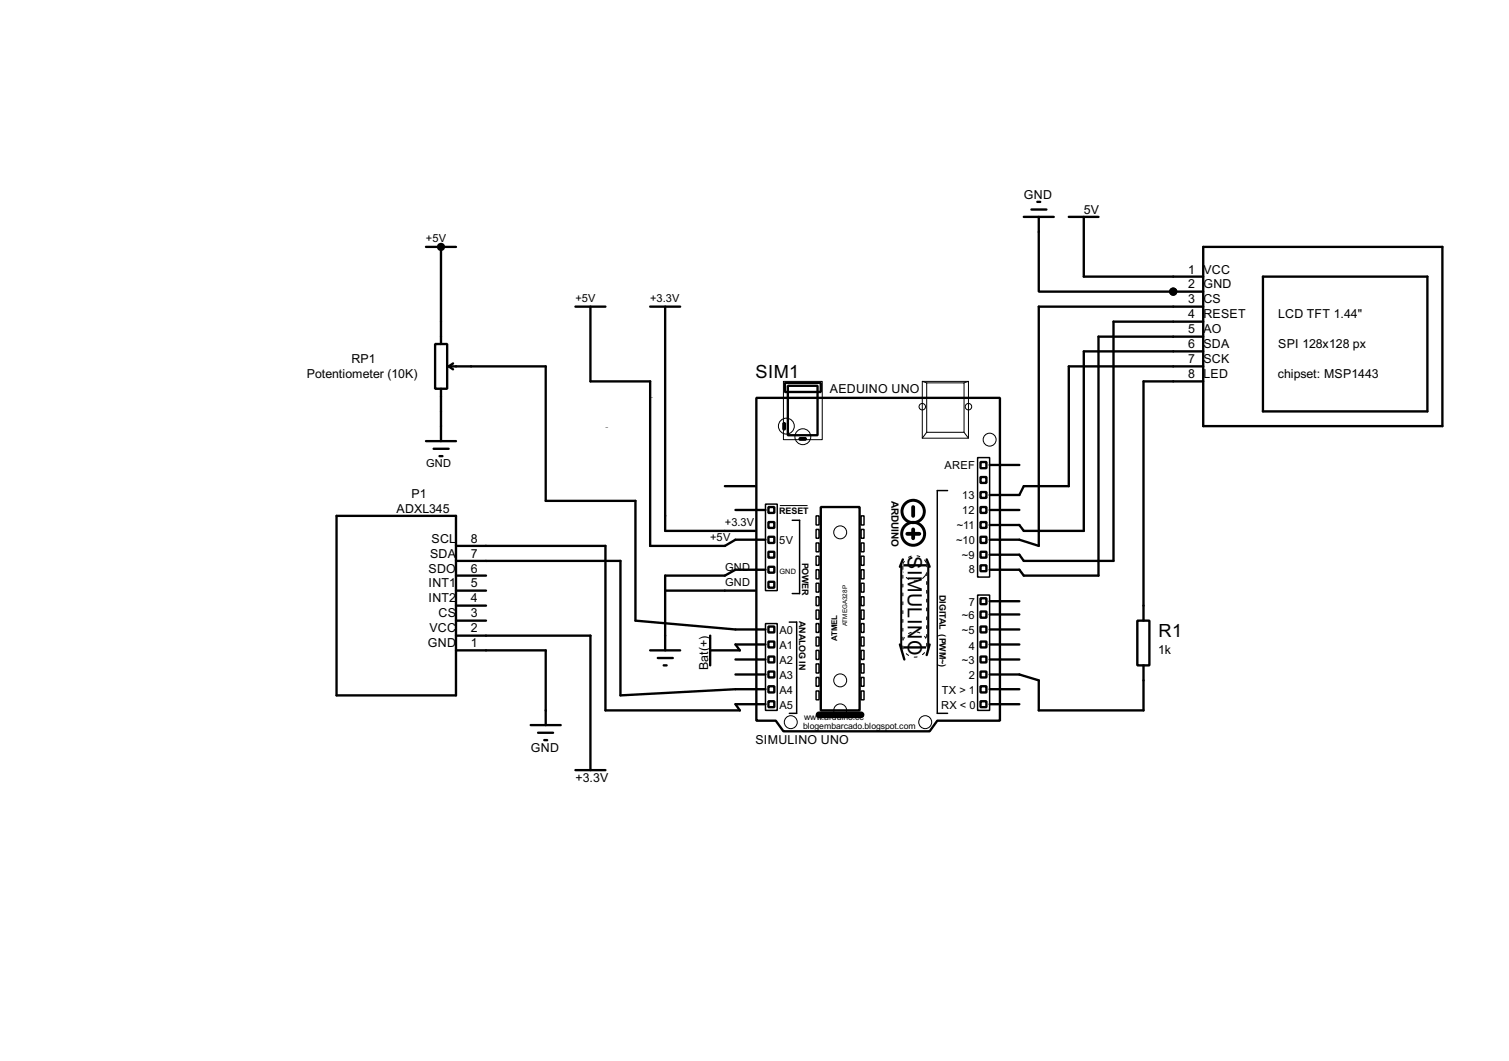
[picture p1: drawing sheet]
<svg xmlns="http://www.w3.org/2000/svg" width="256mm" height="180mm" viewBox="0 0 256 180" stroke-linecap="round" stroke-linejoin="round" font-family="sans-serif">
<g fill="none" stroke="#000" stroke-width=".4">
<path d="M174 36.9h5.1M175.3 35.6h2.6M176.3 34.3h.5M176.6 36.9v12.7h27.9M181.7 36.9h5M184.2 36.9v10.1h20.3M72.4 42h5.1M74 58.5h2v7.6h-2zM75 42v16.5M97.8 52.1h5.1M100.4 52.1v12.7h10.1v28h12.7l1.8-1.1h5.1M110.5 52.1h5.1"/>
<path d="M113.1 52.1v38.1h15.2M204.5 57.2h-17.8v40.6h-12.7l-.7-1h-5.1M204.5 54.7h-15.2v40.6h-15.3l-.7-1h-5.1M204.5 52.1h-27.9v40.7l-3.3-1.1h-5.1M204.5 59.7h-20.3v30.5h-10.2l-.7-1h-5.1M204.5 42h40.7v30.4h-40.7zM214.7 47h27.9v22.9h-27.9zM72.4 75h5.1M73.7 76.3h2.6M74.7 77.5h.5M75 66.1v8.9M76.3 62.3h16.5v22.8h15.2v20.4l17 1.5h5.1"/>
<path d="M76.3 62.3l.7 .5M77 61.8l-.7 .5M128.6 67.6h41.4v54.9h-10.7l-1.3 1.8h-24.8l-1.3-1.8h-3.3zM133.2 71.9h.2v1.1h-.2zM133.4 65.1h6.1v1.5h-6.1zM133.9 65.6h5.1v8.4h-5.1zM135.9 74.5h1.1v.2h-1.1zM166.7 78.5h1v1.1h-1zM168.2 79h5.1M204.5 62.3h-22.8v20.3h-7.7l-.7 1.5h-5.1M204.5 64.8h-10.1v40.7M57.2 87.7h20.3v30.5h-20.3z"/>
<path d="M77.5 92.8h25.4v27.9h22.9l-.8-1h5.1M77.5 95.3h28v22.9l19.5-1.1h5.1M77.5 97.8h5.1M123.2 82.6h5.1M125 86.7h5.1M130.1 96.8h-5.1l-1.8 1h-10.1v12.7M130.6 86.2h1v1h-1zM130.6 88.7h1v1h-1zM130.6 91.2h1v1.1h-1zM130.6 93.8h1v1h-1zM130.6 96.3h1v1h-1zM130.6 98.9h1v1h-1z"/>
<path d="M139.5 86.2h6.6v34.5h-6.6zM153.2 96.1h4.6v13.9h-4.6zM153.5 95.1l-.5 1.2M157.5 95.1l.5 1.2M166.7 83.6h1v1h-1zM166.7 86.2h1v1h-1zM166.7 88.7h1v1h-1zM166.7 91.2h1v1.1h-1zM166.7 93.8h1v1h-1zM166.7 96.1h1v1h-1zM166.7 81.1h1v1h-1zM168.2 86.7h5.1"/>
<path d="M77.5 100.4h5.1M77.5 102.9h5.1M77.5 105.5h5.1M77.5 108h22.9v22.9M77.5 110.5h15.3v12.7M110.5 110.5h5.1M111.8 111.8h2.6M112.8 113.1h.5M113.1 100.4h15.2M120.7 108v5.1M125 114.6h5.1M125 112.1h5.1"/>
<path d="M130.1 109.5h-5.1l.8 1h-5.1M130.6 106.5h1v1h-1zM130.6 109h1v1h-1zM130.6 111.6h1v1h-1zM130.6 114.1h1v1h-1zM130.6 116.6h1v1.1h-1zM130.6 119.2h1v1h-1zM153 109.5l.7 2.6M158 109.5l-.5 1.8M166.7 101.7h1v1h-1zM166.7 103.9h1v1.1h-1zM166.7 106.5h1v1h-1z"/>
<path d="M166.7 109h1v1h-1zM166.7 111.6h1v1h-1zM166.7 114.1h1v1h-1zM166.7 116.6h1v1.1h-1zM166.7 119.2h1v1h-1zM168.2 119.7h5.1M168.2 117.1h5.1M168.2 112.1h5.1M168.2 109.5h5.1M168.2 107h5.1M168.2 104.4h5.1M168.2 102.2h5.1"/>
<path d="M193.3 105.5h2.1v7.6h-2.1zM194.4 113.1v7.6h-17.8v-5.1l-3.3-1h-5.1M90.2 123.2h5.1M91.5 124.5h2.5M92.5 125.8h.5M97.8 130.9h5.1"/>
</g>
<circle cx="199.4" cy="49.6" r=".2" fill="#000"/>
<g fill="none" stroke="#000" stroke-width=".25">
<path d="M166.2 77.8h2v20.3h-2zM130.1 85.7h2v14.7h-2zM134.7 88.4h1.2v12.5h-1.2M138.7 87.7h.5v1.5h-.5zM138.7 90h.5v1.5h-.5zM138.7 92.3h.5v1.5h-.5zM138.7 94.5h.5v1.6h-.5zM138.7 96.8h.5v1.6h-.5zM138.7 99.1h.5v1.5h-.5zM146.4 87.7h.5v1.5h-.5zM146.4 90h.5v1.5h-.5zM146.4 92.3h.5v1.5h-.5z"/>
<path d="M146.4 94.5h.5v1.6h-.5zM146.4 96.8h.5v1.6h-.5zM146.4 99.1h.5v1.5h-.5zM161.1 83.4h-1.8v37.8h1.8M130.1 106h2v14.7h-2zM134.2 105.7h1.2v15.5h-1.2M138.7 101.4h.5v1.5h-.5zM138.7 103.7h.5v1.5h-.5zM138.7 106h.5v1.5h-.5zM138.7 108.3h.5v1.5h-.5zM138.7 110.5h.5v1.6h-.5zM138.7 112.8h.5v1.6h-.5z"/>
<path d="M138.7 115.1h.5v1.5h-.5zM138.7 117.4h.5v1.5h-.5zM146.4 101.4h.5v1.5h-.5zM146.4 103.7h.5v1.5h-.5zM146.4 106h.5v1.5h-.5zM146.4 108.3h.5v1.5h-.5zM146.4 110.5h.5v1.6h-.5zM146.4 112.8h.5v1.6h-.5zM146.4 115.1h.5v1.5h-.5zM146.4 117.4h.5v1.5h-.5zM166.2 101.1h2v19.6h-2z"/>
</g>
<g fill="none" stroke="#fff" stroke-width=".17">
<path d="M153.5 95.8v14.5M157.5 95.8v14.5"/>
<circle cx="155.5" cy="96.6" r="2.15"/>
<circle cx="155.5" cy="109.5" r="2.15"/>
</g>
<circle cx="155.5" cy="96.6" r="2.15" fill="none" stroke="#000" stroke-width=".17" stroke-dasharray="2 1 .5 1 .5 1"/>
<g fill="none" stroke="#000" stroke-width=".17" stroke-dasharray=".5 1">
<path d="M157.5 95.8v14.5M153.5 110.3v-14.5"/>
<circle cx="155.5" cy="109.5" r="2.15"/>
</g>
<g fill="none" stroke="#000" stroke-width=".5">
<circle cx="155.2" cy="90.7" r="1.95"/>
<circle cx="155.2" cy="86.9" r="1.9"/>
</g>
<path d="M154.2 90.7h2.1M155.2 86.2v1.5M155.2 90v1.5" fill="none" stroke="#000" stroke-width=".65"/>
<g fill="none" stroke="#000" stroke-width=".17">
<path d="M133.2 64.8h6.6v9.9h-6.6zM156.8 64.8h7.8v9.7h-7.8zM156.8 64.8l.7 .3M157.5 65.1h6.4v8.4h-6.4zM157.5 73.5l-.7 1M163.9 73.5l.7 1M164.6 64.8l-.7 .3M132.6 85.9h4.6"/>
<circle cx="133.6" cy="72.4" r="1.35"/>
<circle cx="136.4" cy="74.2" r="1.35"/>
<circle cx="156.7" cy="69.1" r=".55"/>
<circle cx="164.6" cy="69.1" r=".55"/>
<circle cx="168.2" cy="74.7" r="1.1"/>
<circle cx="142.8" cy="90.5" r="1.1"/>
<circle cx="142.8" cy="115.6" r="1.1"/>
<circle cx="134.4" cy="122.7" r="1.1"/>
<circle cx="142.8" cy="120.7" r="1.1"/>
<circle cx="157.2" cy="122.7" r="1.1"/>
</g>
<path d="M139.2 121.5h7.2" fill="none" stroke="#000" stroke-width="1.2"/>
<g fill="#000" stroke="#000" stroke-width=".4">
<circle cx="74.9" cy="42" r=".5"/>
<circle cx="199.4" cy="49.6" r=".5"/>
</g>
<g font-size="3.8">
<text x="154.3" y="94.5" transform="rotate(90 154.3 94.5)">S</text>
<text x="154.3" y="96.8" transform="rotate(90 154.3 96.8)">IMULINO</text>
</g>
<g font-size="3.5">
<text x="128.4" y="64.2">SIM1</text>
<text x="196.9" y="108.2">R1</text>
</g>
<g font-size="2.4">
<text x="174" y="33.8">GND</text>
<text x="184.2" y="36.3">5V</text>
<text x="202" y="46.5">1</text>
<text x="204.5" y="46.5">VCC</text>
<text x="202" y="49">2</text>
<text x="202" y="51.5">3</text>
<text x="204.5" y="49">GND</text>
<text x="204.5" y="51.5">CS</text>
<text x="202" y="54.1">4</text>
<text x="202" y="56.7">5</text>
<text x="202" y="59.2">6</text>
<text x="204.5" y="54.1">RESET</text>
<text x="204.5" y="56.7">AO</text>
<text x="204.5" y="59.2">SDA</text>
<text x="217.2" y="54.1">LCD TFT 1.44&quot;</text>
<text x="217.2" y="59.2">SPI 128x128 px</text>
<text x="52.1" y="64.2">Potentiometer (10K)</text>
<text x="59.7" y="61.7">RP1</text>
<text x="202" y="61.7">7</text>
<text x="202" y="64.2">8</text>
<text x="204.5" y="61.7">SCK</text>
<text x="204.5" y="64.2">LED</text>
<text x="217.2" y="64.2">chipset: MSP1443</text>
<text x="141" y="66.8">AEDUINO UNO</text>
<text x="67.4" y="87.1">ADXL345</text>
<text x="69.9" y="84.6">P1</text>
<text x="73.1" y="94.8">SDA</text>
<text x="73.3" y="92.2">SCL</text>
<text x="80.1" y="94.8">7</text>
<text x="80.1" y="92.2">8</text>
<text x="72.8" y="97.3">SDO</text>
<text x="72.8" y="99.8">INT1</text>
<text x="80.1" y="99.8">5</text>
<text x="80.1" y="97.3">6</text>
<text x="72.8" y="102.4">INT2</text>
<text x="73" y="107.5">VCC</text>
<text x="74.5" y="104.9">CS</text>
<text x="80.1" y="107.5">2</text>
<text x="80.1" y="104.9">3</text>
<text x="80.1" y="102.4">4</text>
<text x="72.7" y="110">GND</text>
<text x="80.1" y="110">1</text>
<text x="120.4" y="113.8" transform="rotate(-90 120.4 113.8)">Bat(+)</text>
<text x="196.8" y="111.1">1k</text>
<text x="90.2" y="127.8">GND</text>
<text x="128.4" y="126.5">SIMULINO UNO</text>
<text x="97.8" y="132.9">+3.3V</text>
</g>
<g font-size="2.1">
<text x="72.4" y="41.2">+5V</text>
<text x="97.8" y="51.4">+5V</text>
<text x="110.5" y="51.4">+3.3V</text>
<text x="72.4" y="79.3">GND</text>
<text x="160.5" y="79.7">AREF</text>
<text x="123.2" y="89.5">+3.3V</text>
<text x="162.6" y="90">~11</text>
<text x="163.6" y="84.9">13</text>
<text x="163.6" y="87.4">12</text>
<text x="120.7" y="92">+5V</text>
<text x="132.5" y="92.5">5V</text>
<text x="162.5" y="92.5">~10</text>
<text x="163.5" y="95">~9</text>
<text x="123.2" y="99.6">GND</text>
<text x="123.2" y="97.1">GND</text>
<text x="164.7" y="97.3">8</text>
<text x="132.5" y="107.7">A0</text>
<text x="163.5" y="105.2">~6</text>
<text x="163.5" y="107.7">~5</text>
<text x="164.7" y="102.9">7</text>
<text x="132.5" y="110.3">A1</text>
<text x="132.5" y="112.8">A2</text>
<text x="163.5" y="112.8">~3</text>
<text x="164.7" y="110.5">4</text>
<text x="132.5" y="115.4">A3</text>
<text x="132.5" y="117.9">A4</text>
<text x="160.1" y="117.9">TX &gt; 1</text>
<text x="164.7" y="115.4">2</text>
<text x="132.5" y="120.4">A5</text>
<text x="160" y="120.4">RX &lt; 0</text>
</g>
<text font-size="1.9" x="151.5" y="85.1" transform="rotate(90 151.5 85.1)">ARDUINO</text>
<g font-size="1.7">
<text x="132.4" y="87.3">RESET</text>
<text x="136.4" y="95.6" transform="rotate(90 136.4 95.6)">POWER</text>
<text x="159.7" y="101" transform="rotate(90 159.7 101)">DIGITAL (PWM~)</text>
<text x="135.9" y="105.6" transform="rotate(90 135.9 105.6)">ANALOG IN</text>
<text x="136.5" y="123.8">blogembarcado.blogspot.com</text>
<text x="136.7" y="122.3">www.arduino.cc</text>
</g>
<text font-size="1.5" x="142.3" y="108.9" transform="rotate(-90 142.3 108.9)">ATMEL</text>
<text font-size="1.4" x="132.5" y="97.6">GND</text>
<text font-size="1.2" x="144" y="106.4" transform="rotate(-90 144 106.4)">ATMEGA328P</text>
<g font-size=".3">
<text x="110.5" y="67.7">GND</text>
<text x="102.9" y="72.7">GND</text>
</g>
</svg>
